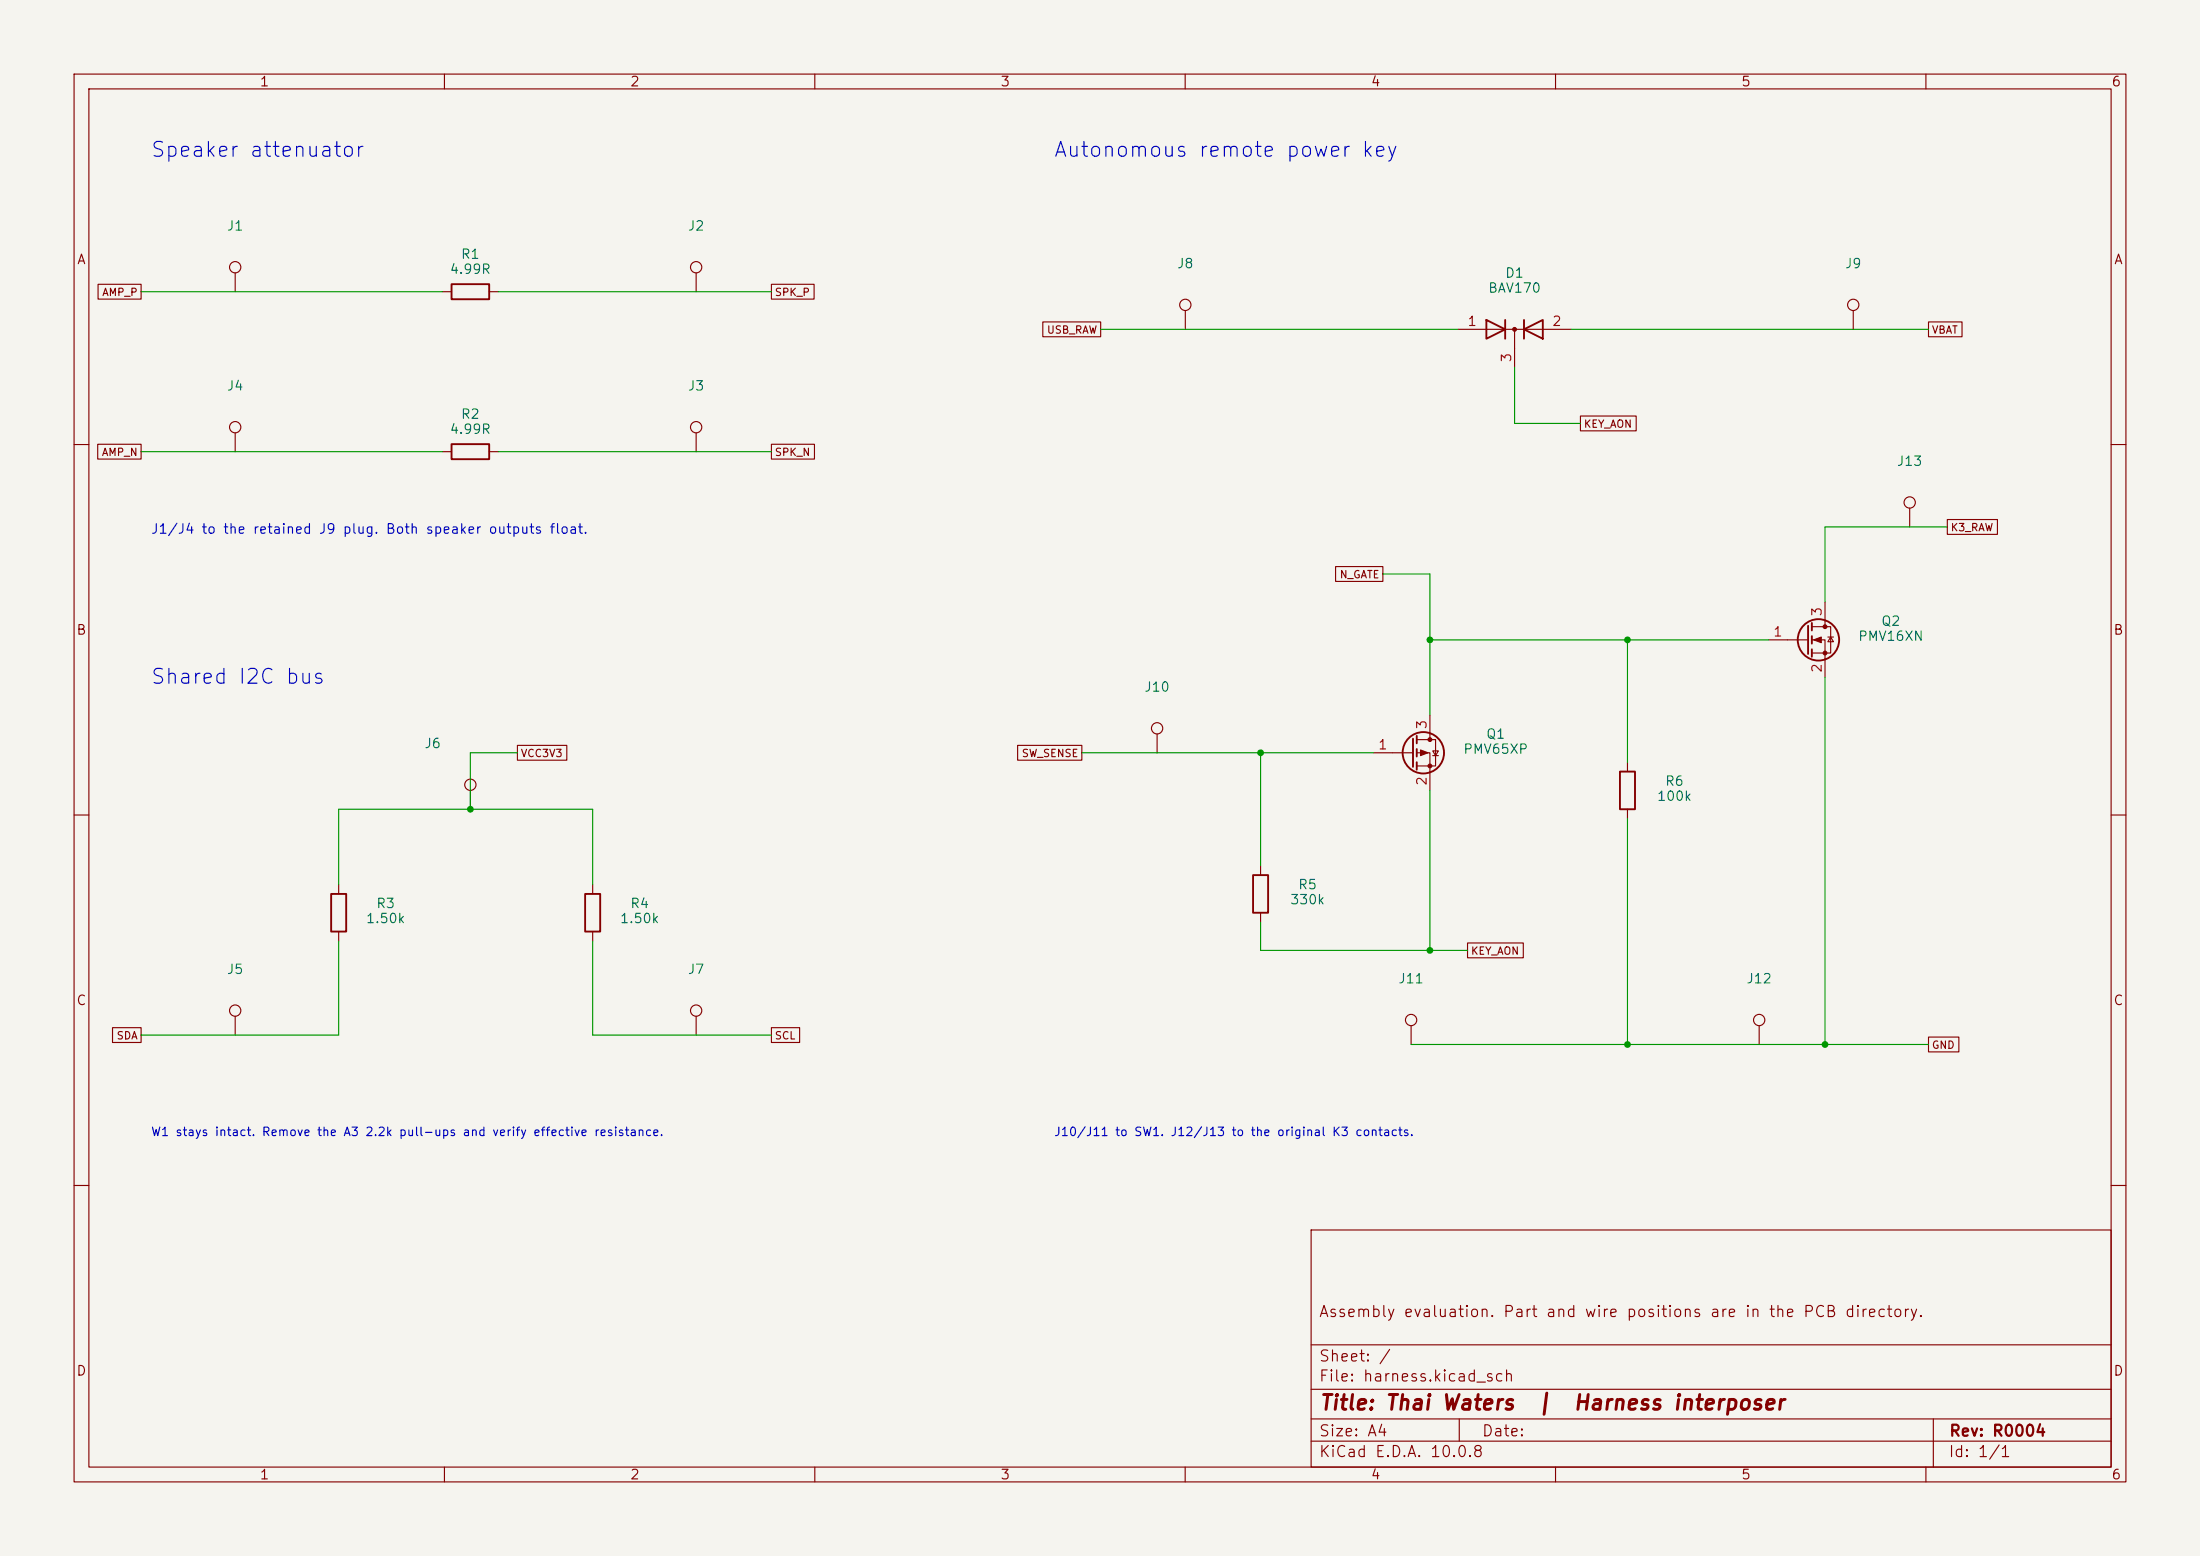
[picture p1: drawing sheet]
(kicad_sch (version 20260101) (generator "eeschema") (paper "A4")
(title_block (title "Thai Waters  |  Harness interposer") (rev "R0004") (comment 1 "Assembly evaluation. Part and wire positions are in the PCB directory."))
(lib_symbols

 (symbol "Device:R"
  (pin_numbers (hide yes))
  (pin_names
   (offset 0))
  (exclude_from_sim no)
  (in_bom yes)
  (on_board yes)
  (in_pos_files yes)
  (duplicate_pin_numbers_are_jumpers no)
  (property "Reference" "R" (at 2.032 0 90) (show_name no) (do_not_autoplace no) (effects (font (size 1.27 1.27))))
  (property "Value" "R" (at 0 0 90) (show_name no) (do_not_autoplace no) (effects (font (size 1.27 1.27))))
  (property "Footprint" "" (at -1.778 0 90) (show_name no) (do_not_autoplace no) (hide yes) (effects (font (size 1.27 1.27))))
  (property "Datasheet" "" (at 0 0 0) (show_name no) (do_not_autoplace no) (hide yes) (effects (font (size 1.27 1.27))))
  (property "Description" "Resistor" (at 0 0 0) (show_name no) (do_not_autoplace no) (hide yes) (effects (font (size 1.27 1.27))))
  (symbol "R_0_1"
   (rectangle (start -1.016 -2.54) (end 1.016 2.54) (stroke (width 0.254) (type default)) (fill (type none))))
  (symbol "R_1_1"
   (pin passive line (at 0 3.81 270) (length 1.27) (name "" (effects (font (size 1.27 1.27)))) (number "1" (effects (font (size 1.27 1.27)))))
   (pin passive line (at 0 -3.81 90) (length 1.27) (name "" (effects (font (size 1.27 1.27)))) (number "2" (effects (font (size 1.27 1.27))))))
  (embedded_fonts no))

 (symbol "Connector:TestPoint"
  (pin_numbers (hide yes))
  (pin_names
   (offset 0.762) (hide yes))
  (exclude_from_sim no)
  (in_bom yes)
  (on_board yes)
  (in_pos_files yes)
  (duplicate_pin_numbers_are_jumpers no)
  (property "Reference" "TP" (at 0 6.858 0) (show_name no) (do_not_autoplace no) (effects (font (size 1.27 1.27))))
  (property "Value" "TestPoint" (at 0 5.08 0) (show_name no) (do_not_autoplace no) (effects (font (size 1.27 1.27))))
  (property "Footprint" "" (at 5.08 0 0) (show_name no) (do_not_autoplace no) (hide yes) (effects (font (size 1.27 1.27))))
  (property "Datasheet" "" (at 5.08 0 0) (show_name no) (do_not_autoplace no) (hide yes) (effects (font (size 1.27 1.27))))
  (property "Description" "test point" (at 0 0 0) (show_name no) (do_not_autoplace no) (hide yes) (effects (font (size 1.27 1.27))))
  (symbol "TestPoint_0_1"
   (circle (center 0 3.302) (radius 0.762) (stroke (width 0) (type default)) (fill (type none))))
  (symbol "TestPoint_1_1"
   (pin passive line (at 0 0 90) (length 2.54) (name "1" (effects (font (size 1.27 1.27)))) (number "1" (effects (font (size 1.27 1.27))))))
  (embedded_fonts no))

 (symbol "Device:D_Dual_CommonCathode_AAK"
  (pin_names
   (offset 0.762) (hide yes))
  (exclude_from_sim no)
  (in_bom yes)
  (on_board yes)
  (in_pos_files yes)
  (duplicate_pin_numbers_are_jumpers no)
  (property "Reference" "D" (at 1.27 -2.54 0) (show_name no) (do_not_autoplace no) (effects (font (size 1.27 1.27))))
  (property "Value" "D_Dual_CommonCathode_AAK" (at 0 2.54 0) (show_name no) (do_not_autoplace no) (effects (font (size 1.27 1.27))))
  (property "Footprint" "" (at 0 0 0) (show_name no) (do_not_autoplace no) (hide yes) (effects (font (size 1.27 1.27))))
  (property "Datasheet" "" (at 0 0 0) (show_name no) (do_not_autoplace no) (hide yes) (effects (font (size 1.27 1.27))))
  (property "Description" "Dual diode, common cathode on pin 3" (at 0 0 0) (show_name no) (do_not_autoplace no) (hide yes) (effects (font (size 1.27 1.27))))
  (symbol "D_Dual_CommonCathode_AAK_0_1"
   (polyline (pts (xy -3.81 1.27) (xy -1.27 0) (xy -3.81 -1.27) (xy -3.81 1.27) (xy -3.81 1.27) (xy -3.81 1.27)) (stroke (width 0.254) (type default)) (fill (type none)))
   (polyline (pts (xy -3.81 0) (xy 3.81 0)) (stroke (width 0) (type default)) (fill (type none)))
   (polyline (pts (xy -1.27 -1.27) (xy -1.27 1.27) (xy -1.27 1.27)) (stroke (width 0.254) (type default)) (fill (type none)))
   (polyline (pts (xy 0 0) (xy 0 -2.54)) (stroke (width 0) (type default)) (fill (type none)))
   (circle (center 0 0) (radius 0.254) (stroke (width 0) (type default)) (fill (type outline)))
   (polyline (pts (xy 1.27 -1.27) (xy 1.27 1.27) (xy 1.27 1.27)) (stroke (width 0.254) (type default)) (fill (type none)))
   (polyline (pts (xy 3.81 -1.27) (xy 1.27 0) (xy 3.81 1.27) (xy 3.81 -1.27) (xy 3.81 -1.27) (xy 3.81 -1.27)) (stroke (width 0.254) (type default)) (fill (type none)))
   (pin passive line (at -7.62 0 0) (length 3.81) (name "A" (effects (font (size 1.27 1.27)))) (number "1" (effects (font (size 1.27 1.27)))))
   (pin passive line (at 7.62 0 180) (length 3.81) (name "A" (effects (font (size 1.27 1.27)))) (number "2" (effects (font (size 1.27 1.27)))))
   (pin passive line (at 0 -5.08 90) (length 2.54) (name "K" (effects (font (size 1.27 1.27)))) (number "3" (effects (font (size 1.27 1.27))))))
  (embedded_fonts no))

 (symbol "Transistor_FET:Q_NMOS_GSD"
  (pin_names
   (offset 0) (hide yes))
  (exclude_from_sim no)
  (in_bom yes)
  (on_board yes)
  (in_pos_files yes)
  (duplicate_pin_numbers_are_jumpers no)
  (property "Reference" "Q" (at 5.08 1.905 0) (show_name no) (do_not_autoplace no) (effects (font (size 1.27 1.27)) (justify left)))
  (property "Value" "Q_NMOS_GSD" (at 5.08 0 0) (show_name no) (do_not_autoplace no) (effects (font (size 1.27 1.27)) (justify left)))
  (property "Footprint" "" (at 5.08 2.54 0) (show_name no) (do_not_autoplace no) (hide yes) (effects (font (size 1.27 1.27))))
  (property "Datasheet" "" (at 0 0 0) (show_name no) (do_not_autoplace no) (hide yes) (effects (font (size 1.27 1.27))))
  (property "Description" "N-MOSFET transistor, gate/source/drain" (at 0 0 0) (show_name no) (do_not_autoplace no) (hide yes) (effects (font (size 1.27 1.27))))
  (symbol "Q_NMOS_GSD_0_1"
   (polyline (pts (xy 0.254 1.905) (xy 0.254 -1.905)) (stroke (width 0.254) (type default)) (fill (type none)))
   (polyline (pts (xy 0.254 0) (xy -2.54 0)) (stroke (width 0) (type default)) (fill (type none)))
   (polyline (pts (xy 0.762 2.286) (xy 0.762 1.27)) (stroke (width 0.254) (type default)) (fill (type none)))
   (polyline (pts (xy 0.762 0.508) (xy 0.762 -0.508)) (stroke (width 0.254) (type default)) (fill (type none)))
   (polyline (pts (xy 0.762 -1.27) (xy 0.762 -2.286)) (stroke (width 0.254) (type default)) (fill (type none)))
   (polyline (pts (xy 0.762 -1.778) (xy 3.302 -1.778) (xy 3.302 1.778) (xy 0.762 1.778)) (stroke (width 0) (type default)) (fill (type none)))
   (polyline (pts (xy 1.016 0) (xy 2.032 0.381) (xy 2.032 -0.381) (xy 1.016 0)) (stroke (width 0) (type default)) (fill (type outline)))
   (circle (center 1.651 0) (radius 2.794) (stroke (width 0.254) (type default)) (fill (type none)))
   (polyline (pts (xy 2.54 2.54) (xy 2.54 1.778)) (stroke (width 0) (type default)) (fill (type none)))
   (circle (center 2.54 1.778) (radius 0.254) (stroke (width 0) (type default)) (fill (type outline)))
   (circle (center 2.54 -1.778) (radius 0.254) (stroke (width 0) (type default)) (fill (type outline)))
   (polyline (pts (xy 2.54 -2.54) (xy 2.54 0) (xy 0.762 0)) (stroke (width 0) (type default)) (fill (type none)))
   (polyline (pts (xy 2.921 0.381) (xy 3.683 0.381)) (stroke (width 0) (type default)) (fill (type none)))
   (polyline (pts (xy 3.302 0.381) (xy 2.921 -0.254) (xy 3.683 -0.254) (xy 3.302 0.381)) (stroke (width 0) (type default)) (fill (type none))))
  (symbol "Q_NMOS_GSD_1_1"
   (pin input line (at -5.08 0 0) (length 2.54) (name "G" (effects (font (size 1.27 1.27)))) (number "1" (effects (font (size 1.27 1.27)))))
   (pin passive line (at 2.54 -5.08 90) (length 2.54) (name "S" (effects (font (size 1.27 1.27)))) (number "2" (effects (font (size 1.27 1.27)))))
   (pin passive line (at 2.54 5.08 270) (length 2.54) (name "D" (effects (font (size 1.27 1.27)))) (number "3" (effects (font (size 1.27 1.27))))))
  (embedded_fonts no))

 (symbol "Transistor_FET:Q_PMOS_GSD"
  (pin_names
   (offset 0) (hide yes))
  (exclude_from_sim no)
  (in_bom yes)
  (on_board yes)
  (in_pos_files yes)
  (duplicate_pin_numbers_are_jumpers no)
  (property "Reference" "Q" (at 5.08 1.905 0) (show_name no) (do_not_autoplace no) (effects (font (size 1.27 1.27)) (justify left)))
  (property "Value" "Q_PMOS_GSD" (at 5.08 0 0) (show_name no) (do_not_autoplace no) (effects (font (size 1.27 1.27)) (justify left)))
  (property "Footprint" "" (at 5.08 2.54 0) (show_name no) (do_not_autoplace no) (hide yes) (effects (font (size 1.27 1.27))))
  (property "Datasheet" "" (at 0 0 0) (show_name no) (do_not_autoplace no) (hide yes) (effects (font (size 1.27 1.27))))
  (property "Description" "P-MOSFET transistor, gate/source/drain" (at 0 0 0) (show_name no) (do_not_autoplace no) (hide yes) (effects (font (size 1.27 1.27))))
  (symbol "Q_PMOS_GSD_0_1"
   (polyline (pts (xy 0.254 1.905) (xy 0.254 -1.905)) (stroke (width 0.254) (type default)) (fill (type none)))
   (polyline (pts (xy 0.254 0) (xy -2.54 0)) (stroke (width 0) (type default)) (fill (type none)))
   (polyline (pts (xy 0.762 2.286) (xy 0.762 1.27)) (stroke (width 0.254) (type default)) (fill (type none)))
   (polyline (pts (xy 0.762 1.778) (xy 3.302 1.778) (xy 3.302 -1.778) (xy 0.762 -1.778)) (stroke (width 0) (type default)) (fill (type none)))
   (polyline (pts (xy 0.762 0.508) (xy 0.762 -0.508)) (stroke (width 0.254) (type default)) (fill (type none)))
   (polyline (pts (xy 0.762 -1.27) (xy 0.762 -2.286)) (stroke (width 0.254) (type default)) (fill (type none)))
   (circle (center 1.651 0) (radius 2.794) (stroke (width 0.254) (type default)) (fill (type none)))
   (polyline (pts (xy 2.286 0) (xy 1.27 0.381) (xy 1.27 -0.381) (xy 2.286 0)) (stroke (width 0) (type default)) (fill (type outline)))
   (polyline (pts (xy 2.54 2.54) (xy 2.54 1.778)) (stroke (width 0) (type default)) (fill (type none)))
   (circle (center 2.54 1.778) (radius 0.254) (stroke (width 0) (type default)) (fill (type outline)))
   (circle (center 2.54 -1.778) (radius 0.254) (stroke (width 0) (type default)) (fill (type outline)))
   (polyline (pts (xy 2.54 -2.54) (xy 2.54 0) (xy 0.762 0)) (stroke (width 0) (type default)) (fill (type none)))
   (polyline (pts (xy 2.921 -0.381) (xy 3.683 -0.381)) (stroke (width 0) (type default)) (fill (type none)))
   (polyline (pts (xy 3.302 -0.381) (xy 2.921 0.254) (xy 3.683 0.254) (xy 3.302 -0.381)) (stroke (width 0) (type default)) (fill (type none))))
  (symbol "Q_PMOS_GSD_1_1"
   (pin input line (at -5.08 0 0) (length 2.54) (name "G" (effects (font (size 1.27 1.27)))) (number "1" (effects (font (size 1.27 1.27)))))
   (pin passive line (at 2.54 -5.08 90) (length 2.54) (name "S" (effects (font (size 1.27 1.27)))) (number "2" (effects (font (size 1.27 1.27)))))
   (pin passive line (at 2.54 5.08 270) (length 2.54) (name "D" (effects (font (size 1.27 1.27)))) (number "3" (effects (font (size 1.27 1.27))))))
  (embedded_fonts no)))
(text "Speaker attenuator" (at 20.3200 21.5900 0) (effects (font (size 2 2)) (justify left bottom)))
(symbol (lib_id "Connector:TestPoint") (at 31.7500 39.3700 0) (unit 1) (in_bom no) (on_board yes) (dnp no) (property "Reference" "J1" (at 31.7500 30.4800 0) (effects (font (size 1.27 1.27)) )) (property "Value" "AMP_P" (at 31.7500 32.5120 0) (effects (font (size 1.27 1.27)) (hide yes))) (property "Footprint" "TW:WireLand" (at 31.7500 39.3700 0) (effects (font (size 1.27 1.27)) (hide yes))))
(symbol (lib_id "Connector:TestPoint") (at 93.9800 39.3700 0) (unit 1) (in_bom no) (on_board yes) (dnp no) (property "Reference" "J2" (at 93.9800 30.4800 0) (effects (font (size 1.27 1.27)) )) (property "Value" "SPK_P" (at 93.9800 32.5120 0) (effects (font (size 1.27 1.27)) (hide yes))) (property "Footprint" "TW:WireLand" (at 93.9800 39.3700 0) (effects (font (size 1.27 1.27)) (hide yes))))
(symbol (lib_id "Device:R") (at 63.5000 39.3700 90) (unit 1) (in_bom yes) (on_board yes) (dnp no) (property "Reference" "R1" (at 63.5000 34.2900 90) (effects (font (size 1.27 1.27)) )) (property "Value" "4.99R" (at 63.5000 36.3220 90) (effects (font (size 1.27 1.27)) )) (property "Footprint" "Resistor_SMD:R_2512_6332Metric" (at 63.5000 39.3700 90) (effects (font (size 1.27 1.27)) (hide yes))))
(wire (pts (xy 19.0500 39.3700) (xy 31.7500 39.3700)) (stroke (width 0) (type default)))
(wire (pts (xy 31.7500 39.3700) (xy 59.6900 39.3700)) (stroke (width 0) (type default)))
(wire (pts (xy 67.3100 39.3700) (xy 93.9800 39.3700)) (stroke (width 0) (type default)))
(wire (pts (xy 93.9800 39.3700) (xy 104.1400 39.3700)) (stroke (width 0) (type default)))
(global_label "AMP_P" (shape passive) (at 19.0500 39.3700 180) (effects (font (size 1 1)) (justify right)))
(global_label "SPK_P" (shape passive) (at 104.1400 39.3700 0) (effects (font (size 1 1)) (justify left)))
(symbol (lib_id "Connector:TestPoint") (at 31.7500 60.9600 0) (unit 1) (in_bom no) (on_board yes) (dnp no) (property "Reference" "J4" (at 31.7500 52.0700 0) (effects (font (size 1.27 1.27)) )) (property "Value" "AMP_N" (at 31.7500 54.1020 0) (effects (font (size 1.27 1.27)) (hide yes))) (property "Footprint" "TW:WireLand" (at 31.7500 60.9600 0) (effects (font (size 1.27 1.27)) (hide yes))))
(symbol (lib_id "Connector:TestPoint") (at 93.9800 60.9600 0) (unit 1) (in_bom no) (on_board yes) (dnp no) (property "Reference" "J3" (at 93.9800 52.0700 0) (effects (font (size 1.27 1.27)) )) (property "Value" "SPK_N" (at 93.9800 54.1020 0) (effects (font (size 1.27 1.27)) (hide yes))) (property "Footprint" "TW:WireLand" (at 93.9800 60.9600 0) (effects (font (size 1.27 1.27)) (hide yes))))
(symbol (lib_id "Device:R") (at 63.5000 60.9600 90) (unit 1) (in_bom yes) (on_board yes) (dnp no) (property "Reference" "R2" (at 63.5000 55.8800 90) (effects (font (size 1.27 1.27)) )) (property "Value" "4.99R" (at 63.5000 57.9120 90) (effects (font (size 1.27 1.27)) )) (property "Footprint" "Resistor_SMD:R_2512_6332Metric" (at 63.5000 60.9600 90) (effects (font (size 1.27 1.27)) (hide yes))))
(wire (pts (xy 19.0500 60.9600) (xy 31.7500 60.9600)) (stroke (width 0) (type default)))
(wire (pts (xy 31.7500 60.9600) (xy 59.6900 60.9600)) (stroke (width 0) (type default)))
(wire (pts (xy 67.3100 60.9600) (xy 93.9800 60.9600)) (stroke (width 0) (type default)))
(wire (pts (xy 93.9800 60.9600) (xy 104.1400 60.9600)) (stroke (width 0) (type default)))
(global_label "AMP_N" (shape passive) (at 19.0500 60.9600 180) (effects (font (size 1 1)) (justify right)))
(global_label "SPK_N" (shape passive) (at 104.1400 60.9600 0) (effects (font (size 1 1)) (justify left)))
(text "J1/J4 to the retained J9 plug. Both speaker outputs float." (at 20.3200 72.3900 0) (effects (font (size 1.3 1.3)) (justify left bottom)))
(text "Shared I2C bus" (at 20.3200 92.7100 0) (effects (font (size 2 2)) (justify left bottom)))
(symbol (lib_id "Connector:TestPoint") (at 63.5000 109.2200 0) (unit 1) (in_bom no) (on_board yes) (dnp no) (property "Reference" "J6" (at 58.4200 100.3300 0) (effects (font (size 1.27 1.27)) )) (property "Value" "VCC3V3" (at 58.4200 102.3620 0) (effects (font (size 1.27 1.27)) (hide yes))) (property "Footprint" "TW:WireLand" (at 63.5000 109.2200 0) (effects (font (size 1.27 1.27)) (hide yes))))
(symbol (lib_id "Connector:TestPoint") (at 31.7500 139.7000 0) (unit 1) (in_bom no) (on_board yes) (dnp no) (property "Reference" "J5" (at 31.7500 130.8100 0) (effects (font (size 1.27 1.27)) )) (property "Value" "SDA" (at 31.7500 132.8420 0) (effects (font (size 1.27 1.27)) (hide yes))) (property "Footprint" "TW:WireLand" (at 31.7500 139.7000 0) (effects (font (size 1.27 1.27)) (hide yes))))
(symbol (lib_id "Connector:TestPoint") (at 93.9800 139.7000 0) (unit 1) (in_bom no) (on_board yes) (dnp no) (property "Reference" "J7" (at 93.9800 130.8100 0) (effects (font (size 1.27 1.27)) )) (property "Value" "SCL" (at 93.9800 132.8420 0) (effects (font (size 1.27 1.27)) (hide yes))) (property "Footprint" "TW:WireLand" (at 93.9800 139.7000 0) (effects (font (size 1.27 1.27)) (hide yes))))
(symbol (lib_id "Device:R") (at 45.7200 123.1900 180) (unit 1) (in_bom yes) (on_board yes) (dnp no) (property "Reference" "R3" (at 52.0700 121.9200 0) (effects (font (size 1.27 1.27)) )) (property "Value" "1.50k" (at 52.0700 123.9520 0) (effects (font (size 1.27 1.27)) )) (property "Footprint" "Resistor_SMD:R_0603_1608Metric" (at 45.7200 123.1900 0) (effects (font (size 1.27 1.27)) (hide yes))))
(symbol (lib_id "Device:R") (at 80.0100 123.1900 0) (unit 1) (in_bom yes) (on_board yes) (dnp no) (property "Reference" "R4" (at 86.3600 121.9200 0) (effects (font (size 1.27 1.27)) )) (property "Value" "1.50k" (at 86.3600 123.9520 0) (effects (font (size 1.27 1.27)) )) (property "Footprint" "Resistor_SMD:R_0603_1608Metric" (at 80.0100 123.1900 0) (effects (font (size 1.27 1.27)) (hide yes))))
(wire (pts (xy 45.7200 119.3800) (xy 45.7200 109.2200)) (stroke (width 0) (type default)))
(wire (pts (xy 45.7200 109.2200) (xy 63.5000 109.2200)) (stroke (width 0) (type default)))
(wire (pts (xy 63.5000 109.2200) (xy 80.0100 109.2200)) (stroke (width 0) (type default)))
(wire (pts (xy 80.0100 109.2200) (xy 80.0100 119.3800)) (stroke (width 0) (type default)))
(wire (pts (xy 63.5000 109.2200) (xy 63.5000 101.6000)) (stroke (width 0) (type default)))
(wire (pts (xy 63.5000 101.6000) (xy 69.8500 101.6000)) (stroke (width 0) (type default)))
(global_label "VCC3V3" (shape passive) (at 69.8500 101.6000 0) (effects (font (size 1 1)) (justify left)))
(junction (at 63.5000 109.2200) (diameter 0) (color 0 0 0 0))
(wire (pts (xy 45.7200 127.0000) (xy 45.7200 139.7000)) (stroke (width 0) (type default)))
(wire (pts (xy 45.7200 139.7000) (xy 31.7500 139.7000)) (stroke (width 0) (type default)))
(wire (pts (xy 31.7500 139.7000) (xy 19.0500 139.7000)) (stroke (width 0) (type default)))
(global_label "SDA" (shape passive) (at 19.0500 139.7000 180) (effects (font (size 1 1)) (justify right)))
(wire (pts (xy 80.0100 127.0000) (xy 80.0100 139.7000)) (stroke (width 0) (type default)))
(wire (pts (xy 80.0100 139.7000) (xy 93.9800 139.7000)) (stroke (width 0) (type default)))
(wire (pts (xy 93.9800 139.7000) (xy 104.1400 139.7000)) (stroke (width 0) (type default)))
(global_label "SCL" (shape passive) (at 104.1400 139.7000 0) (effects (font (size 1 1)) (justify left)))
(text "W1 stays intact. Remove the A3 2.2k pull-ups and verify effective resistance." (at 20.3200 153.6700 0) (effects (font (size 1.15 1.15)) (justify left bottom)))
(text "Autonomous remote power key" (at 142.2400 21.5900 0) (effects (font (size 2 2)) (justify left bottom)))
(symbol (lib_id "Connector:TestPoint") (at 160.0200 44.4500 0) (unit 1) (in_bom no) (on_board yes) (dnp no) (property "Reference" "J8" (at 160.0200 35.5600 0) (effects (font (size 1.27 1.27)) )) (property "Value" "USB_RAW" (at 160.0200 37.5920 0) (effects (font (size 1.27 1.27)) (hide yes))) (property "Footprint" "TW:WireLand" (at 160.0200 44.4500 0) (effects (font (size 1.27 1.27)) (hide yes))))
(symbol (lib_id "Connector:TestPoint") (at 250.1900 44.4500 0) (unit 1) (in_bom no) (on_board yes) (dnp no) (property "Reference" "J9" (at 250.1900 35.5600 0) (effects (font (size 1.27 1.27)) )) (property "Value" "VBAT" (at 250.1900 37.5920 0) (effects (font (size 1.27 1.27)) (hide yes))) (property "Footprint" "TW:WireLand" (at 250.1900 44.4500 0) (effects (font (size 1.27 1.27)) (hide yes))))
(symbol (lib_id "Device:D_Dual_CommonCathode_AAK") (at 204.4700 44.4500 0) (unit 1) (in_bom yes) (on_board yes) (dnp no) (property "Reference" "D1" (at 204.4700 36.8300 0) (effects (font (size 1.27 1.27)) )) (property "Value" "BAV170" (at 204.4700 38.8620 0) (effects (font (size 1.27 1.27)) )) (property "Footprint" "Package_TO_SOT_SMD:SOT-23" (at 204.4700 44.4500 0) (effects (font (size 1.27 1.27)) (hide yes))))
(wire (pts (xy 148.5900 44.4500) (xy 160.0200 44.4500)) (stroke (width 0) (type default)))
(wire (pts (xy 160.0200 44.4500) (xy 196.8500 44.4500)) (stroke (width 0) (type default)))
(wire (pts (xy 212.0900 44.4500) (xy 250.1900 44.4500)) (stroke (width 0) (type default)))
(wire (pts (xy 250.1900 44.4500) (xy 260.3500 44.4500)) (stroke (width 0) (type default)))
(global_label "USB_RAW" (shape passive) (at 148.5900 44.4500 180) (effects (font (size 1 1)) (justify right)))
(global_label "VBAT" (shape passive) (at 260.3500 44.4500 0) (effects (font (size 1 1)) (justify left)))
(wire (pts (xy 204.4700 49.5300) (xy 204.4700 57.1500)) (stroke (width 0) (type default)))
(wire (pts (xy 204.4700 57.1500) (xy 213.3600 57.1500)) (stroke (width 0) (type default)))
(global_label "KEY_AON" (shape passive) (at 213.3600 57.1500 0) (effects (font (size 1 1)) (justify left)))
(symbol (lib_id "Transistor_FET:Q_PMOS_GSD") (at 190.5000 101.6000 0) (unit 1) (in_bom yes) (on_board yes) (dnp no) (property "Reference" "Q1" (at 201.9300 99.0600 0) (effects (font (size 1.27 1.27)) )) (property "Value" "PMV65XP" (at 201.9300 101.0920 0) (effects (font (size 1.27 1.27)) )) (property "Footprint" "Package_TO_SOT_SMD:SOT-23" (at 190.5000 101.6000 0) (effects (font (size 1.27 1.27)) (hide yes))))
(symbol (lib_id "Transistor_FET:Q_NMOS_GSD") (at 243.8400 86.3600 0) (unit 1) (in_bom yes) (on_board yes) (dnp no) (property "Reference" "Q2" (at 255.2700 83.8200 0) (effects (font (size 1.27 1.27)) )) (property "Value" "PMV16XN" (at 255.2700 85.8520 0) (effects (font (size 1.27 1.27)) )) (property "Footprint" "Package_TO_SOT_SMD:SOT-23" (at 243.8400 86.3600 0) (effects (font (size 1.27 1.27)) (hide yes))))
(symbol (lib_id "Connector:TestPoint") (at 156.2100 101.6000 0) (unit 1) (in_bom no) (on_board yes) (dnp no) (property "Reference" "J10" (at 156.2100 92.7100 0) (effects (font (size 1.27 1.27)) )) (property "Value" "SW_SENSE" (at 156.2100 94.7420 0) (effects (font (size 1.27 1.27)) (hide yes))) (property "Footprint" "TW:WireLand" (at 156.2100 101.6000 0) (effects (font (size 1.27 1.27)) (hide yes))))
(symbol (lib_id "Connector:TestPoint") (at 257.8100 71.1200 0) (unit 1) (in_bom no) (on_board yes) (dnp no) (property "Reference" "J13" (at 257.8100 62.2300 0) (effects (font (size 1.27 1.27)) )) (property "Value" "K3_RAW" (at 257.8100 64.2620 0) (effects (font (size 1.27 1.27)) (hide yes))) (property "Footprint" "TW:WireLand" (at 257.8100 71.1200 0) (effects (font (size 1.27 1.27)) (hide yes))))
(symbol (lib_id "Device:R") (at 170.1800 120.6500 0) (unit 1) (in_bom yes) (on_board yes) (dnp no) (property "Reference" "R5" (at 176.5300 119.3800 0) (effects (font (size 1.27 1.27)) )) (property "Value" "330k" (at 176.5300 121.4120 0) (effects (font (size 1.27 1.27)) )) (property "Footprint" "Resistor_SMD:R_0603_1608Metric" (at 170.1800 120.6500 0) (effects (font (size 1.27 1.27)) (hide yes))))
(symbol (lib_id "Device:R") (at 219.7100 106.6800 0) (unit 1) (in_bom yes) (on_board yes) (dnp no) (property "Reference" "R6" (at 226.0600 105.4100 0) (effects (font (size 1.27 1.27)) )) (property "Value" "100k" (at 226.0600 107.4420 0) (effects (font (size 1.27 1.27)) )) (property "Footprint" "Resistor_SMD:R_0603_1608Metric" (at 219.7100 106.6800 0) (effects (font (size 1.27 1.27)) (hide yes))))
(symbol (lib_id "Connector:TestPoint") (at 190.5000 140.9700 0) (unit 1) (in_bom no) (on_board yes) (dnp no) (property "Reference" "J11" (at 190.5000 132.0800 0) (effects (font (size 1.27 1.27)) )) (property "Value" "GND" (at 190.5000 134.1120 0) (effects (font (size 1.27 1.27)) (hide yes))) (property "Footprint" "TW:WireLand" (at 190.5000 140.9700 0) (effects (font (size 1.27 1.27)) (hide yes))))
(symbol (lib_id "Connector:TestPoint") (at 237.4900 140.9700 0) (unit 1) (in_bom no) (on_board yes) (dnp no) (property "Reference" "J12" (at 237.4900 132.0800 0) (effects (font (size 1.27 1.27)) )) (property "Value" "GND" (at 237.4900 134.1120 0) (effects (font (size 1.27 1.27)) (hide yes))) (property "Footprint" "TW:WireLand" (at 237.4900 140.9700 0) (effects (font (size 1.27 1.27)) (hide yes))))
(wire (pts (xy 146.0500 101.6000) (xy 156.2100 101.6000)) (stroke (width 0) (type default)))
(wire (pts (xy 156.2100 101.6000) (xy 170.1800 101.6000)) (stroke (width 0) (type default)))
(wire (pts (xy 170.1800 101.6000) (xy 185.4200 101.6000)) (stroke (width 0) (type default)))
(global_label "SW_SENSE" (shape passive) (at 146.0500 101.6000 180) (effects (font (size 1 1)) (justify right)))
(wire (pts (xy 170.1800 101.6000) (xy 170.1800 116.8400)) (stroke (width 0) (type default)))
(junction (at 170.1800 101.6000) (diameter 0) (color 0 0 0 0))
(wire (pts (xy 170.1800 124.4600) (xy 170.1800 128.2700)) (stroke (width 0) (type default)))
(wire (pts (xy 170.1800 128.2700) (xy 193.0400 128.2700)) (stroke (width 0) (type default)))
(wire (pts (xy 193.0400 128.2700) (xy 193.0400 106.6800)) (stroke (width 0) (type default)))
(wire (pts (xy 193.0400 128.2700) (xy 198.1200 128.2700)) (stroke (width 0) (type default)))
(global_label "KEY_AON" (shape passive) (at 198.1200 128.2700 0) (effects (font (size 1 1)) (justify left)))
(junction (at 193.0400 128.2700) (diameter 0) (color 0 0 0 0))
(wire (pts (xy 193.0400 96.5200) (xy 193.0400 86.3600)) (stroke (width 0) (type default)))
(wire (pts (xy 193.0400 86.3600) (xy 219.7100 86.3600)) (stroke (width 0) (type default)))
(wire (pts (xy 219.7100 86.3600) (xy 238.7600 86.3600)) (stroke (width 0) (type default)))
(wire (pts (xy 219.7100 86.3600) (xy 219.7100 102.8700)) (stroke (width 0) (type default)))
(junction (at 219.7100 86.3600) (diameter 0) (color 0 0 0 0))
(wire (pts (xy 193.0400 86.3600) (xy 193.0400 77.4700)) (stroke (width 0) (type default)))
(wire (pts (xy 193.0400 77.4700) (xy 186.6900 77.4700)) (stroke (width 0) (type default)))
(global_label "N_GATE" (shape passive) (at 186.6900 77.4700 180) (effects (font (size 1 1)) (justify right)))
(junction (at 193.0400 86.3600) (diameter 0) (color 0 0 0 0))
(wire (pts (xy 246.3800 81.2800) (xy 246.3800 71.1200)) (stroke (width 0) (type default)))
(wire (pts (xy 246.3800 71.1200) (xy 257.8100 71.1200)) (stroke (width 0) (type default)))
(wire (pts (xy 257.8100 71.1200) (xy 262.8900 71.1200)) (stroke (width 0) (type default)))
(global_label "K3_RAW" (shape passive) (at 262.8900 71.1200 0) (effects (font (size 1 1)) (justify left)))
(wire (pts (xy 246.3800 91.4400) (xy 246.3800 140.9700)) (stroke (width 0) (type default)))
(wire (pts (xy 246.3800 140.9700) (xy 260.3500 140.9700)) (stroke (width 0) (type default)))
(global_label "GND" (shape passive) (at 260.3500 140.9700 0) (effects (font (size 1 1)) (justify left)))
(wire (pts (xy 190.5000 140.9700) (xy 219.7100 140.9700)) (stroke (width 0) (type default)))
(wire (pts (xy 219.7100 140.9700) (xy 237.4900 140.9700)) (stroke (width 0) (type default)))
(wire (pts (xy 237.4900 140.9700) (xy 246.3800 140.9700)) (stroke (width 0) (type default)))
(wire (pts (xy 219.7100 110.4900) (xy 219.7100 140.9700)) (stroke (width 0) (type default)))
(junction (at 219.7100 140.9700) (diameter 0) (color 0 0 0 0))
(junction (at 246.3800 140.9700) (diameter 0) (color 0 0 0 0))
(text "J10/J11 to SW1. J12/J13 to the original K3 contacts." (at 142.2400 153.6700 0) (effects (font (size 1.15 1.15)) (justify left bottom)))
(sheet_instances (path "" (page "1"))) (embedded_fonts no))
